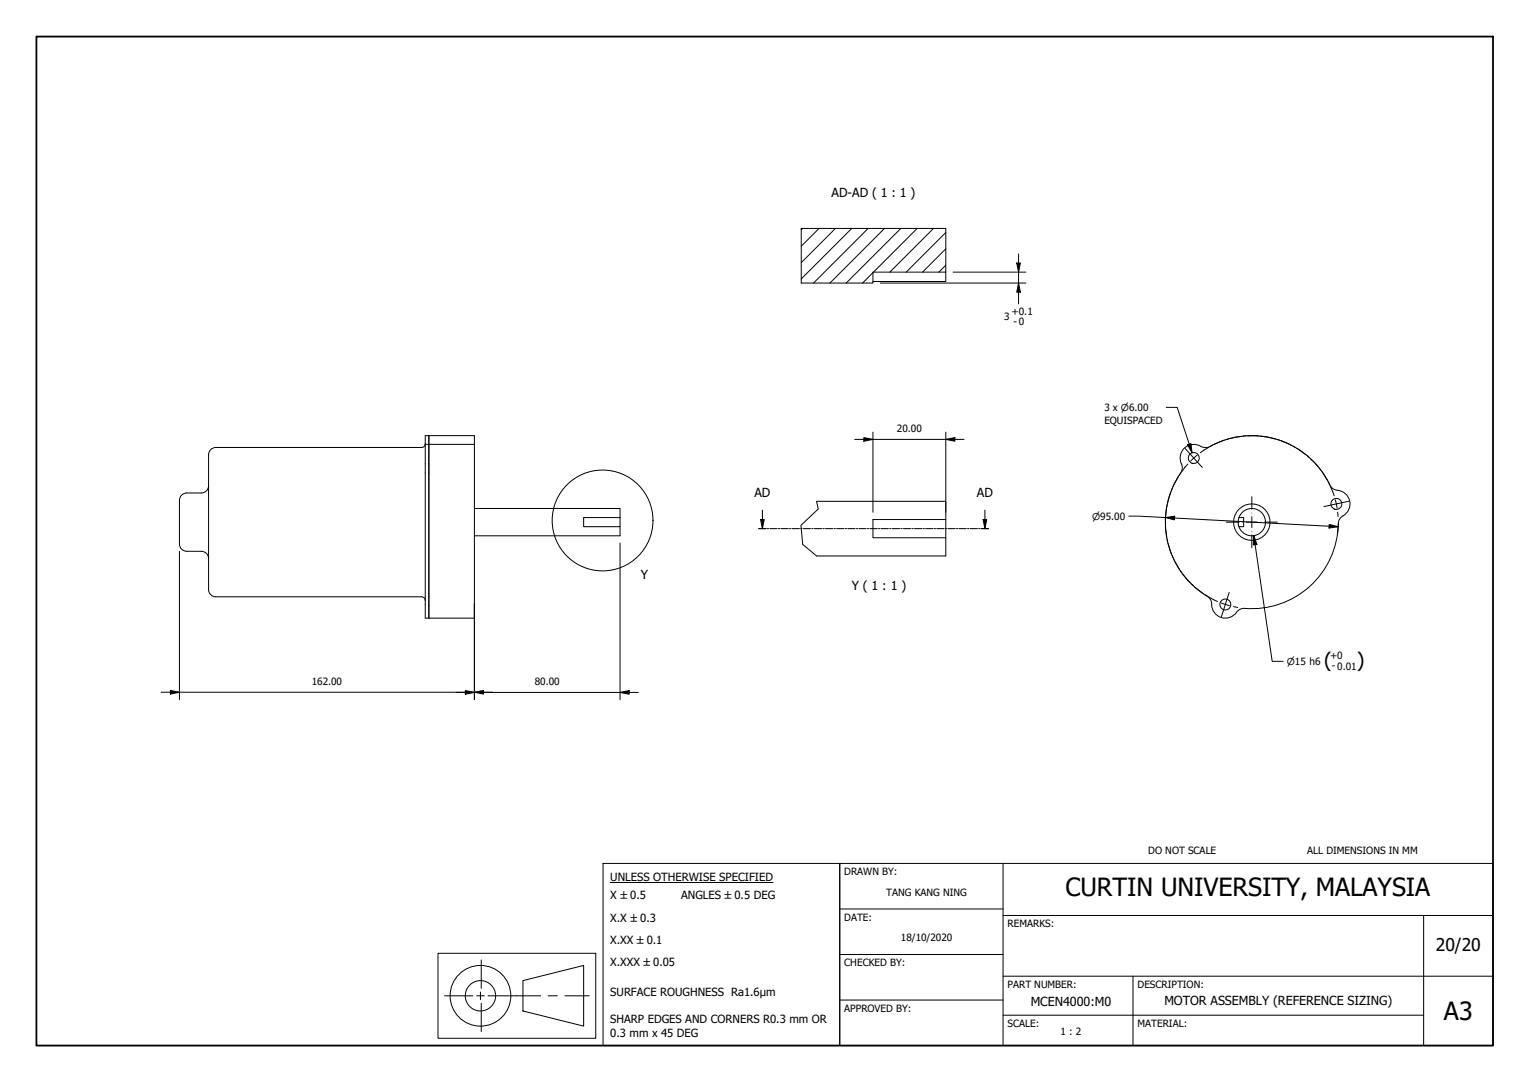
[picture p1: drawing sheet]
<svg xmlns="http://www.w3.org/2000/svg" width="420mm" height="297mm" viewBox="0 0 420 297" stroke-linecap="round" stroke-linejoin="round" font-family="sans-serif">
<!-- layer: Hatch (ISO) -->
<g fill="none" stroke="#000" stroke-width=".27">
<path d="M220.4 62.7l-.4 .4M224.9 62.7l-4.9 4.9M229.4 62.7l-9.4 9.4M233.9 62.7l-13.9 13.9M238.4 62.7l-15 15M239.7 74.9l-2.8 2.8M242.9 62.7l-15 15M247.4 62.7l-15 15M251.9 62.7l-12 12M256.4 62.7l-12 12M259.7 72.8l-1.9 1.9M259.7 68.3l-6.4 6.4"/>
<path d="M259.7 63.8l-10.8 10.9"/>
</g>
<!-- layer: Visible (ISO) -->
<g fill="none" stroke="#000" stroke-width=".27">
<path d="M220 62.7h39.7v12h-20v3h-19.7M259.7 74.7v2.6h-20M116.8 119.6h13.5v50.1h-13.5zM117.8 119.6v50.1M57.3 133.3a2 2 0 0 1-2 2h-4a2.01 2.01 0 0 0-2 2v12a2.01 2.01 0 0 0 2 2h4a2 2 0 0 1 2 2M116.8 122h13.5M116.8 121.8a1 1 0 0 1-1 1h-56.5a2.01 2.01 0 0 0-2 2v37a2 2 0 0 0 2 2h56.5a1.01 1.01 0 0 1 1 1M117.8 122v47.7M130.3 139.6h40v2.5M224.2 137.6h35.5v5M349.8 120.4a24.3 24.3 0 0 1 15.7 13.2 3 3 0 0 0 2.5 1.1 3.8 3.8 0 0 1 2.7 3.5 3.8 3.8 0 0 1-2.3 3.7 3.4 3.4 0 0 0-1 3.3 23.9 23.9 0 0 1-26.1 21.8 3 3 0 0 0-2.2 1.6 3.8 3.8 0 0 1-4.3 .7 3.8 3.8 0 0 1-2.1-3.9 3.4 3.4 0 0 0-2.4-2.5 23.9 23.9 0 0 1-5.8-33.5 3 3 0 0 0-.3-2.7 3.8 3.8 0 0 1 1.6-4.1 3.8 3.8 0 0 1 4.4 .2 3.4 3.4 0 0 0 3.3-.9 23.8 23.8 0 0 1 16.3-1.5M160.3 142.1h10v2.5h-10z"/>
<path d="M170.3 144.6v2.5h-40M239.7 142.6h20v5h-20zM259.7 147.6v5h-35.5M340.2 142.1l-.2 1 .2 1.5M340.2 142.1a3.7 3.7 0 0 1 5.8-1.8 3.7 3.7 0 0 1 0 6.1 3.7 3.7 0 0 1-5.8-1.8M340.2 142.1h1.3v2.5h-1.3"/>
<circle cx="327.8" cy="125.7" r="1.5"/>
<circle cx="367" cy="138.3" r="1.5"/>
<circle cx="343.8" cy="143.3" r="5"/>
<circle cx="336.5" cy="166" r="1.5"/>
</g>
<!-- layer: Break Line (ISO) -->
<path d="M220 62.7v15M224.2 137.6l.5 2.1-4.7 4.5 .4 5.2 3.8 3.2" fill="none" stroke="#000" stroke-width=".27"/>
<!-- layer: Detail Boundary (ISO) -->
<circle cx="165.5" cy="142.9" r="13.8" fill="none" stroke="#000" stroke-width=".27"/>
<!-- layer: Section Line (ISO) -->
<g fill="none" stroke="#000" stroke-width=".27">
<path d="M208.4 145.1h2M208.9 142.6h1l-.5 2.5zM209.4 140v5.1M210.7 145.1h.4M211.4 145.1h2M213.8 145.1h.3M214.5 145.1h2M216.8 145.1h.4M217.5 145.1h2M219.9 145.1h.3M220.6 145.1h2M222.9 145.1h.4"/>
<path d="M223.6 145.1h2M226 145.1h.4M226.7 145.1h2M229 145.1h.4M229.7 145.1h2.1M232.1 145.1h.4M232.8 145.1h2M235.1 145.1h.4M235.9 145.1h2M238.2 145.1h.4M238.9 145.1h2M241.2 145.1h.4"/>
<path d="M242 145.1h2M244.3 145.1h.4M245 145.1h2M247.4 145.1h.4M248.1 145.1h2M250.4 145.1h.4M251.1 145.1h2M253.5 145.1h.4M254.2 145.1h2M256.5 145.1h.4M257.2 145.1h2.1M259.6 145.1h.4"/>
<path d="M260.3 145.1h2M262.6 145.1h.4M263.4 145.1h2M265.7 145.1h.4M266.4 145.1h2M268.7 145.1h.4M269.5 145.1h2M270 142.6h1l-.5 2.5zM270.5 140v5.1"/>
</g>
<g fill="#000">
<path d="M208.9 142.6h1l-.5 2.5z" fill-rule="evenodd"/>
<path d="M270 142.6h1l-.5 2.5z" fill-rule="evenodd"/>
</g>
<!-- layer: Border (ISO) -->
<path d="M10 10h400v277h-400z" fill="none" stroke="#000" stroke-width=".5"/>
<!-- layer: Title (ISO) -->
<g fill="none" stroke="#000" stroke-width=".27">
<path d="M165.6 237h65v50h-65zM230.6 237h179.4v50h-179.4zM275.5 237v50M167.6 242.3h44.7M230.6 249.5h44.9M275.5 251.3h134.5M391 251.3v35.7M120.3 261.7h43.3v23.3h-43.3zM122.1 273.4h7.8M130.9 273.4h2.1M131.9 272.3v2.1M132.2 263.5v7.8"/>
<path d="M132.2 275.4v7.8M134 273.4h14.5M143.6 269.2l16.7-4.2v16.7l-16.7-4.2zM150.5 273.4h2.6M155.1 273.4h6.7M230.6 274.5h44.9M230.6 262h44.9M275.5 278.7h115.5M275.5 268h134.5M311.1 268v19"/>
<circle cx="131.9" cy="273.4" r="8.3"/>
<circle cx="131.9" cy="273.4" r="4.2"/>
</g>
<!-- layer: Dimension (ISO) -->
<g fill="none" stroke="#000" stroke-width=".27">
<path d="M241.7 77.7h40M261.7 74.7h20M279.2 72.2h1l-.5 2.5zM279.7 77.7l.5 2.5h-1zM279.7 69.7v13.7M239.7 118.6v22M259.7 118.6v22M320.3 111.8h3l4.1 12.5M234.7 120.6h30M237.2 120.1l2.5 .5-2.5 .5zM259.7 120.6l2.5-.5v1zM326.1 122.1l1-.3 .3 2.5z"/>
<path d="M49.3 151.3v40.7M170.3 149.1v43M310 141.7l57.5 2.9M320.1 142.1l2.5-.4-.1 1zM344.3 147.1l.9 2.4-1 .1zM344.3 147.1l5.1 34.5h3M365 144l2.5 .6-2.5 .4zM367.5 143.8l-.2 2.8M130.3 165.7v26.4M44.3 190h91M46.8 189.5l2.5 .5-2.5 .5zM125.3 190.1h50"/>
<path d="M127.8 189.6l2.5 .5-2.5 .5zM130.3 190l2.5-.5v1zM170.3 190.1l2.5-.5v1z"/>
</g>
<g fill="#000">
<path d="M279.2 72.2h1l-.5 2.5z" fill-rule="evenodd"/>
<path d="M279.7 77.7l.5 2.5h-1z" fill-rule="evenodd"/>
<path d="M237.2 120.1l2.5 .5-2.5 .5z" fill-rule="evenodd"/>
<path d="M259.7 120.6l2.5-.5v1z" fill-rule="evenodd"/>
<path d="M326.1 122.1l1-.3 .3 2.5z" fill-rule="evenodd"/>
<path d="M320.1 142.1l2.5-.4-.1 1z" fill-rule="evenodd"/>
<path d="M344.3 147.1l.9 2.4-1 .1z" fill-rule="evenodd"/>
<path d="M365 144l2.5 .6-2.5 .4z" fill-rule="evenodd"/>
<path d="M46.8 189.5l2.5 .5-2.5 .5z" fill-rule="evenodd"/>
<path d="M127.8 189.6l2.5 .5-2.5 .5z" fill-rule="evenodd"/>
<path d="M130.3 190l2.5-.5v1z" fill-rule="evenodd"/>
<path d="M170.3 190.1l2.5-.5v1z" fill-rule="evenodd"/>
</g>
<!-- layer: Center Mark (ISO) -->
<g fill="none" stroke="#000" stroke-width=".27">
<path d="M325.5 123.1l4.7 5.2M343.8 136.3v3.5M370.4 137.6l-6.8 1.5M336.8 143.3h3.5M341.3 143.3h.1M342.3 143.3h3M343.8 140.8v.1M343.8 141.9v2.9M343.8 145.8h.1M343.8 146.8v3.5M346.3 143.3h.1M347.3 143.3h3.5"/>
<path d="M337.6 162.6l-2.2 6.7"/>
</g>
<!-- layer: Centerline (ISO) -->
<g fill="none" stroke="#000" stroke-width=".27">
<path d="M340.9 119.8l-3.1 .6M342.1 119.7l-.8 .1M342.5 119.7h3.1M346 119.7l.8 .1M347.2 119.9l3.1 .6M320.3 139.7l-.2 3.1M320.5 138.5l-.1 .8M321.5 135.1l-.9 3.1M322 134l-.3 .8M323.6 130.8l-1.5 2.8M324.3 129.9l-.5 .6M326.2 127.4l-1.7 2.2"/>
<path d="M328.7 125l-1.7 1.6M332 122.8l-2.4 1.5M333 122.2l-.7 .4M336.3 120.8l-3 1.2M337.4 120.5l-.8 .2M350.7 120.6l.7 .3M351.8 121l2.9 1.3M355 122.5l.7 .4M356.1 123.1l2.5 1.8M359 125.1l.5 .5M359.8 125.9l2.2 2.3M362.3 128.5l.4 .6"/>
<path d="M363 129.4l1.7 2.7M364.9 132.5l.3 .7M365.3 133.5l1.1 2.6M366.7 137.2l.5 2.3M320.1 143.2v.8M320.1 144.4l.3 3.2M320.5 148l.2 .7M320.8 149.1l.9 3M321.9 152.5l.3 .7M322.4 153.6l1.5 2.7M324.1 156.7l.5 .6M324.8 157.6l2.1 2.4"/>
<path d="M367.3 140.6l.2 1.2M327.2 160.3l.5 .5M328 161.1l2.5 1.9M330.9 163.3l.6 .4M331.9 163.8l2.4 1.3M335.4 165.6l2.2 .7M338.7 166.5l1.2 .3"/>
</g>
<g font-size="6.9">
<text x="292.6" y="246.1">CURTIN UNIVERSITY, MALAYSIA</text>
<text x="396.5" y="280">A3</text>
</g>
<g font-size="5.5">
<text x="363.6" y="183.1">(</text>
<text x="372.6" y="183.1">)</text>
</g>
<text font-size="4.8" x="394.3" y="261.1">20/20</text>
<g font-size="3.4">
<text x="228.4" y="54.2">AD-AD ( 1 : 1 )</text>
<text x="207.2" y="136.5">AD</text>
<text x="268.3" y="136.5">AD</text>
<text x="176" y="159.1">Y</text>
<text x="233.9" y="162.1">Y ( 1 : 1 )</text>
<text x="319.8" y="275.9">MOTOR ASSEMBLY (REFERENCE SIZING)</text>
<text x="283.1" y="276.2">MCEN4000:M0</text>
</g>
<g font-size="3.1">
<text x="167.6" y="241.8">UNLESS OTHERWISE SPECIFIED</text>
<text x="167.6" y="246.9">X ±0.5</text>
<text x="187.1" y="246.9">ANGLES ±0.5 DEG</text>
<text x="167.6" y="253">X.X ±0.3</text>
<text x="167.6" y="259.1">X.XX ±0.1</text>
<text x="167.6" y="265.1">X.XXX ±0.05</text>
<text x="167.6" y="273.5">SURFACE ROUGHNESS Ra1.6µm</text>
<text x="167.6" y="280.9">SHARP EDGES AND CORNERS R0.3 mm OR</text>
<text x="167.6" y="284.6">0.3 mm x 45 DEG</text>
</g>
<g font-size="2.7">
<text x="275.8" y="87.9">3</text>
<text x="277.8" y="86.3">+0.1</text>
<text x="278.3" y="89.1">- 0</text>
<text x="303.3" y="112.8">3 x ⌀6.00</text>
<text x="246.3" y="118.6">20.00</text>
<text x="303.3" y="116.3">EQUISPACED</text>
<text x="365.2" y="180.9">+0</text>
<text x="365.7" y="183.7">- 0.01</text>
<text x="85.6" y="188">162.00</text>
<text x="146.9" y="188">80.00</text>
<text x="315.3" y="234.4">DO NOT SCALE</text>
<text x="359" y="234.4">ALL DIMENSIONS IN MM</text>
<text x="231.9" y="240.3">DRAWN BY:</text>
<text x="243.4" y="245.9">TANG KANG NING</text>
<text x="231.9" y="252.8">DATE:</text>
<text x="276.7" y="254.6">REMARKS:</text>
<text x="247.4" y="258.2">18/10/2020</text>
<text x="231.9" y="265.3">CHECKED BY:</text>
<text x="276.7" y="271.2">PART NUMBER:</text>
<text x="312.4" y="271.3">DESCRIPTION:</text>
<text x="231.9" y="277.8">APPROVED BY:</text>
<text x="276.7" y="282">SCALE:</text>
<text x="312.4" y="282">MATERIAL:</text>
<text x="291.3" y="284">1 : 2</text>
</g>
<g font-size="2.6">
<text x="299.9" y="142.7">⌀95.00</text>
<text x="353.4" y="182.6">⌀15 h6</text>
</g>
</svg>
